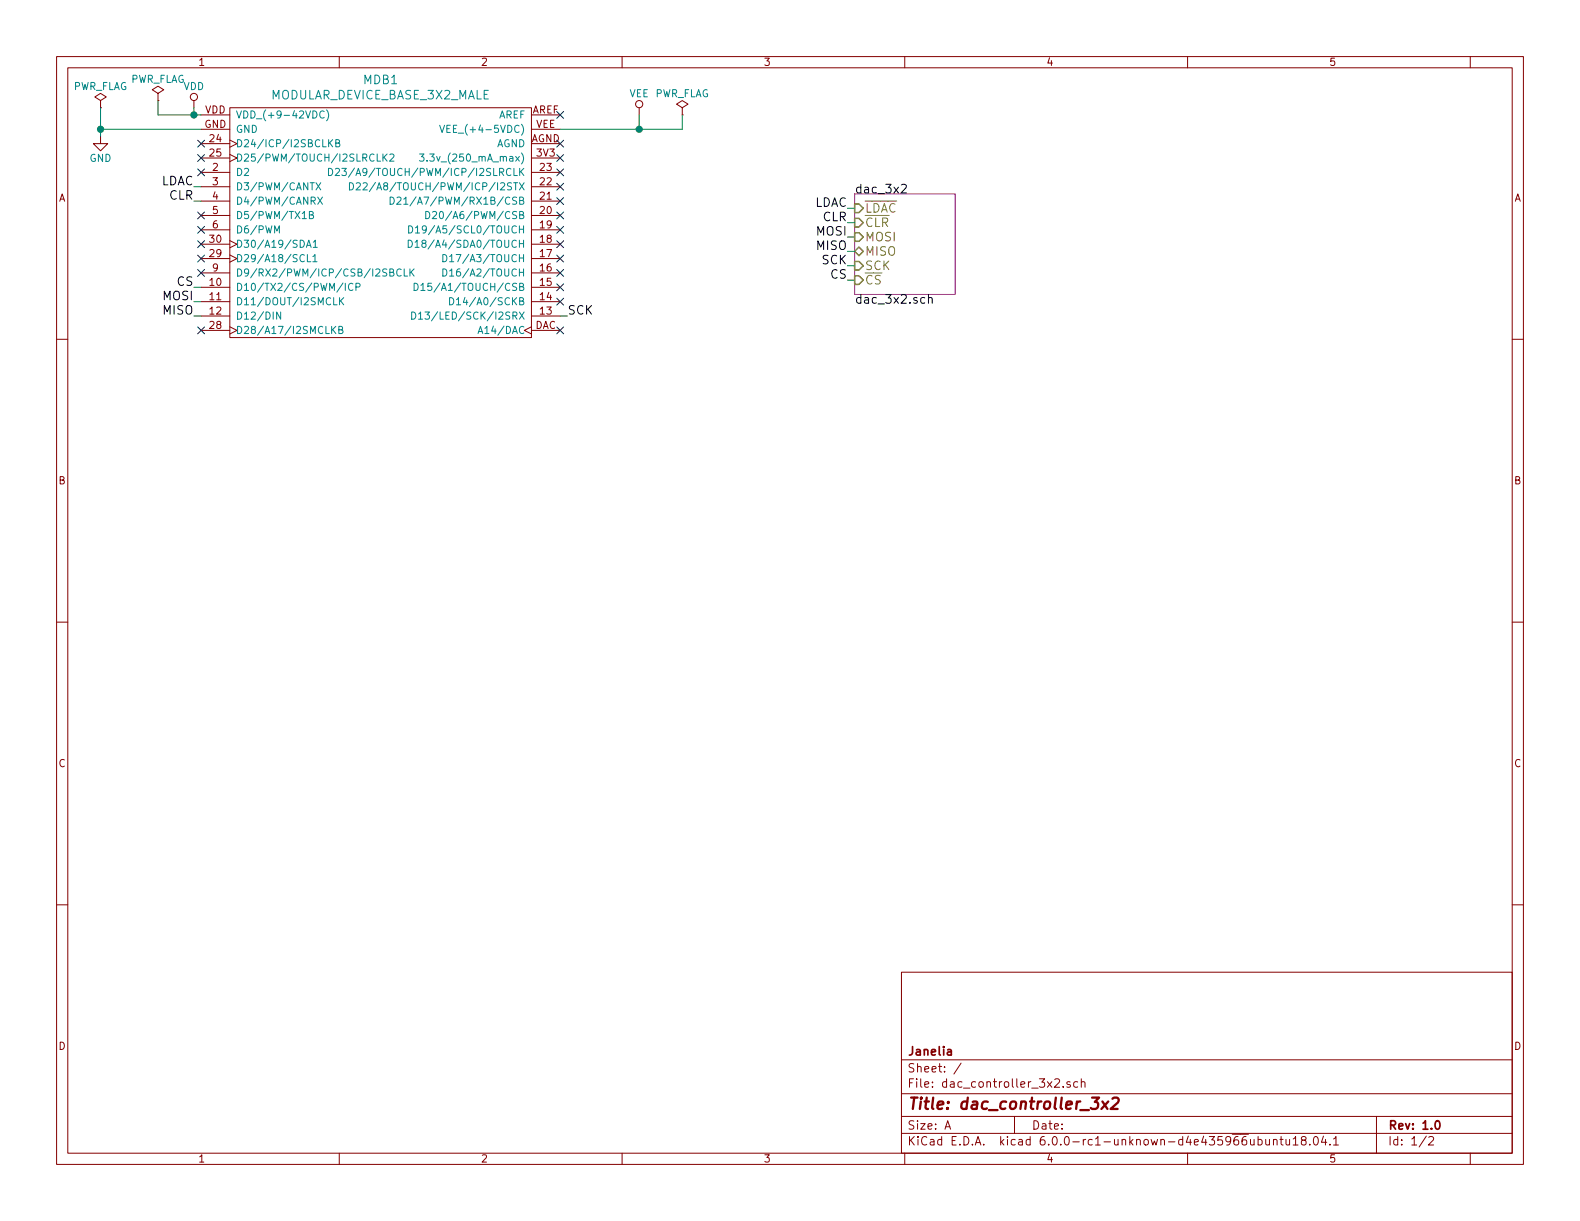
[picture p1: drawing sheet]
EESchema Schematic File Version 4
LIBS:dac_controller_3x2-cache
EELAYER 26 0
EELAYER END
$Descr A 11000 8500
encoding utf-8
Sheet 1 2
Title "dac_controller_3x2"
Date ""
Rev "1.0"
Comp "Janelia"
Comment1 ""
Comment2 ""
Comment3 ""
Comment4 ""
$EndDescr
$Comp
L dac_controller_3x2:MODULAR_DEVICE_BASE_3X2_MALE MDB1
U 1 1
P 2650 1550
F 0 "MDB1" H 2650 2547 60  0000 C CNN
F 1 "MODULAR_DEVICE_BASE_3X2_MALE" H 2650 2441 60  0000 C CNN
F 2 "dac_controller_3x2:MODULAR_DEVICE_BASE_3X2_MALE" H 600 1050 60  0001 C CNN
F 3 "" H 650 2750 60  0000 C CNN
F 4 "digikey" H 600 1150 60  0001 C CNN "Vendor"
F 5 "S1011E-16-ND" H 600 1250 60  0001 C CNN "PartNumber"
F 6 "16 Position Header Through Hole Male Pins" H 600 1350 60  0001 C CNN "Description"
F 7 "2" H 1900 1250 60  0001 C CNN "PartCount"
	1    2650 1550
	1    0    0    -1  
$EndComp
$Comp
L power:VDD #PWR02
U 1 1
P 1350 750
F 0 "#PWR02" H 100 -400 50  0001 C CNN
F 1 "VDD" H 1350 900 50  0000 C CNN
F 2 "" H 100 -250 50  0001 C CNN
F 3 "" H 100 -250 50  0001 C CNN
	1    1350 750 
	1    0    0    -1  
$EndComp
$Comp
L power:PWR_FLAG #FLG02
U 1 1
P 1100 700
F 0 "#FLG02" H -150 -225 50  0001 C CNN
F 1 "PWR_FLAG" H 1100 850 50  0000 C CNN
F 2 "" H -150 -300 50  0001 C CNN
F 3 "" H -150 -300 50  0001 C CNN
	1    1100 700 
	1    0    0    -1  
$EndComp
Wire Wire Line
	1100 700  1100 800 
Wire Wire Line
	1100 800  1350 800 
Wire Wire Line
	1350 750  1350 800 
Connection ~ 1350 800 
$Comp
L power:GND #PWR01
U 1 1
P 700 950
F 0 "#PWR01" H -500 -650 50  0001 C CNN
F 1 "GND" H 700 800 50  0000 C CNN
F 2 "" H -500 -400 50  0001 C CNN
F 3 "" H -500 -400 50  0001 C CNN
	1    700  950 
	1    0    0    -1  
$EndComp
$Comp
L power:PWR_FLAG #FLG01
U 1 1
P 700 750
F 0 "#FLG01" H -550 -175 50  0001 C CNN
F 1 "PWR_FLAG" H 700 900 50  0000 C CNN
F 2 "" H -550 -250 50  0001 C CNN
F 3 "" H -550 -250 50  0001 C CNN
	1    700  750 
	1    0    0    -1  
$EndComp
Wire Wire Line
	700  750  700  900 
Wire Wire Line
	700  900  1400 900 
Connection ~ 700  900 
NoConn ~ 1400 1000
NoConn ~ 1400 1100
NoConn ~ 1400 1200
NoConn ~ 1400 1500
NoConn ~ 1400 1600
NoConn ~ 1400 1700
NoConn ~ 1400 1800
NoConn ~ 1400 1900
NoConn ~ 1400 2300
NoConn ~ 3900 800 
NoConn ~ 3900 1000
NoConn ~ 3900 1100
NoConn ~ 3900 1200
NoConn ~ 3900 1300
NoConn ~ 3900 1400
NoConn ~ 3900 1500
NoConn ~ 3900 1600
NoConn ~ 3900 1700
NoConn ~ 3900 1800
NoConn ~ 3900 1900
NoConn ~ 3900 2000
NoConn ~ 3900 2100
NoConn ~ 3900 2300
$Comp
L power:VEE #PWR03
U 1 1
P 4450 800
F 0 "#PWR03" H 200 -50 50  0001 C CNN
F 1 "VEE" H 4450 950 50  0000 C CNN
F 2 "" H 200 100 50  0001 C CNN
F 3 "" H 200 100 50  0001 C CNN
	1    4450 800 
	1    0    0    -1  
$EndComp
$Comp
L power:PWR_FLAG #FLG03
U 1 1
P 4750 800
F 0 "#FLG03" H 3500 -125 50  0001 C CNN
F 1 "PWR_FLAG" H 4750 950 50  0000 C CNN
F 2 "" H 3500 -200 50  0001 C CNN
F 3 "" H 3500 -200 50  0001 C CNN
	1    4750 800 
	1    0    0    -1  
$EndComp
Wire Wire Line
	4750 800  4750 900 
Wire Wire Line
	4750 900  4450 900 
Wire Wire Line
	4450 800  4450 900 
Connection ~ 4450 900 
Wire Wire Line
	1350 800  1400 800 
Wire Wire Line
	700  900  700  950 
Wire Wire Line
	4450 900  3900 900 
$Sheet
S 5950 1350 700  700 
U 5B9BD3E3
F0 "dac_3x2" 60
F1 "dac_3x2.sch" 60
F2 "~LDAC" I L 5950 1450 60 
F3 "~CLR" I L 5950 1550 60 
F4 "MOSI" I L 5950 1650 60 
F5 "MISO" T L 5950 1750 60 
F6 "SCK" I L 5950 1850 60 
F7 "~CS" I L 5950 1950 60 
$EndSheet
Wire Wire Line
	1400 2000 1350 2000
Text Label 1350 2000 2    60   ~ 0
CS
Wire Wire Line
	5950 1950 5900 1950
Text Label 5900 1950 2    60   ~ 0
CS
Wire Wire Line
	3900 2200 3950 2200
Text Label 3950 2200 0    60   ~ 0
SCK
Wire Wire Line
	5950 1850 5900 1850
Text Label 5900 1850 2    60   ~ 0
SCK
Wire Wire Line
	1400 2100 1350 2100
Wire Wire Line
	1400 2200 1350 2200
Text Label 1350 2100 2    60   ~ 0
MOSI
Text Label 1350 2200 2    60   ~ 0
MISO
Wire Wire Line
	5950 1750 5900 1750
Wire Wire Line
	5950 1650 5900 1650
Text Label 5900 1750 2    60   ~ 0
MISO
Text Label 5900 1650 2    60   ~ 0
MOSI
Wire Wire Line
	5950 1450 5900 1450
Wire Wire Line
	5950 1550 5900 1550
Text Label 5900 1450 2    60   ~ 0
LDAC
Text Label 5900 1550 2    60   ~ 0
CLR
Wire Wire Line
	1400 1300 1350 1300
Wire Wire Line
	1400 1400 1350 1400
Text Label 1350 1300 2    60   ~ 0
LDAC
Text Label 1350 1400 2    60   ~ 0
CLR
$EndSCHEMATC
